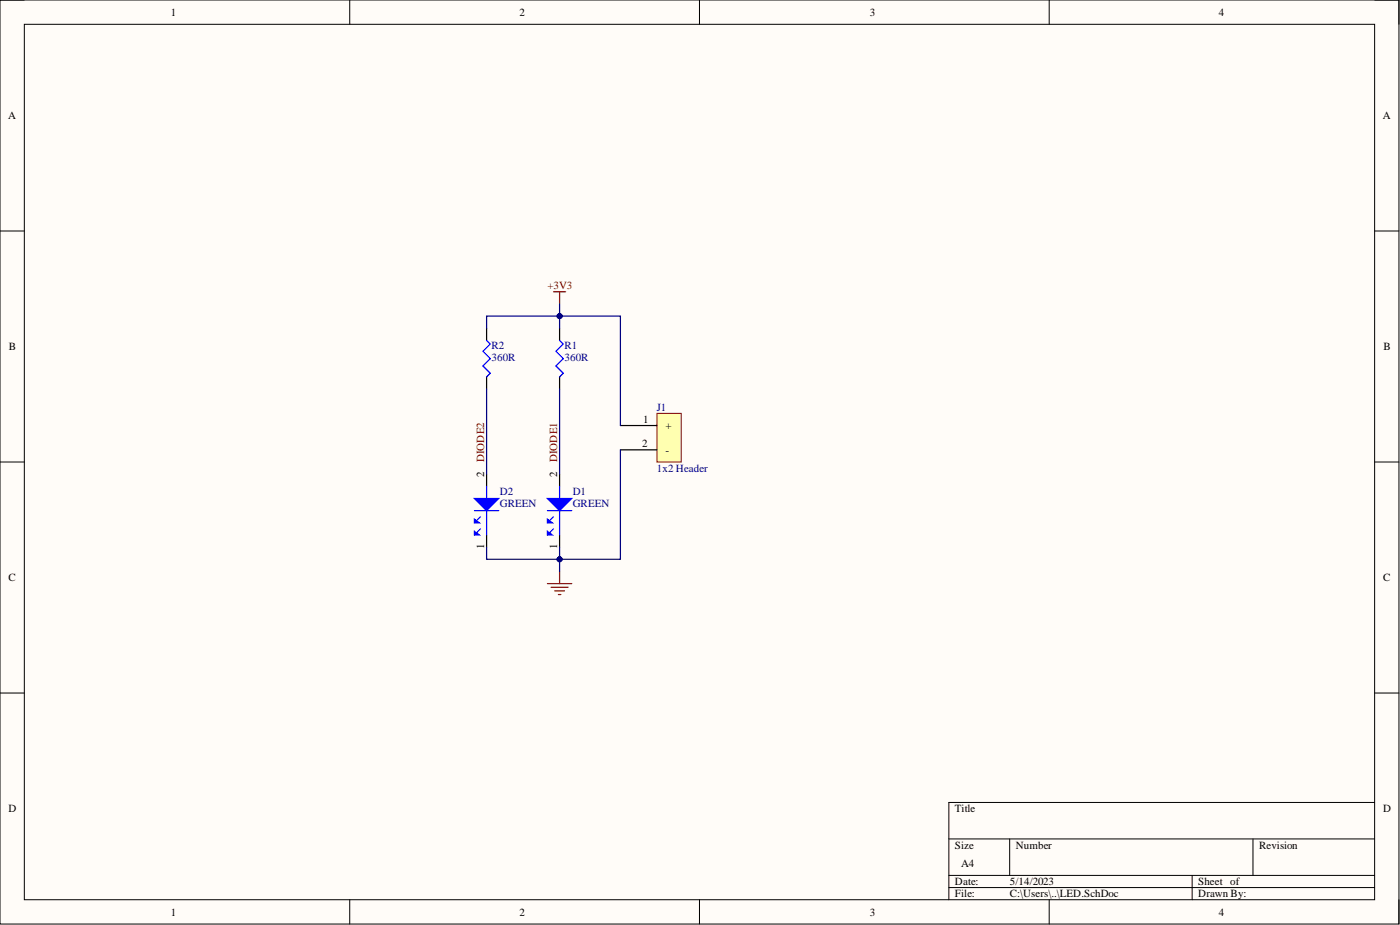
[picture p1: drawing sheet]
<svg xmlns="http://www.w3.org/2000/svg" width="292mm" height="193mm" viewBox="0 0 292 193" stroke-linecap="round" stroke-linejoin="round" font-family="sans-serif">
<path d="M0 0h291.9v192.8h-291.9z" fill-rule="evenodd" fill="#fffcf8"/>
<path d="M0 0h291.9v192.8h-291.9z" fill="none" stroke="#000" stroke-width=".21"/>
<path d="M5.1 5.1h281.7v182.6h-281.7z" fill-rule="evenodd" fill="#fffcf8"/>
<g fill="none" stroke="#000" stroke-width=".21">
<path d="M0 0h5.1M73 0v5.1M145.9 0v5.1M218.9 0v5.1M286.8 0h5.1v5.1M5.1 5.1h281.7v182.6h-281.7zM0 48.2h5.1M286.8 48.2h5.1M0 96.4h5.1M286.8 96.4h5.1M0 144.6h5.1M286.8 144.6h5.1"/>
<path d="M198 175h88.8M210.7 175v7.6M261.4 175v7.6M286.8 167.4h-88.8v20.3M73 187.7v5.1M145.9 187.7v5.1M198 182.6h88.8M198 185.2h88.8M218.9 187.7v5.1M248.7 182.6v5.1M291.9 187.7v5.1"/>
</g>
<path d="M137.1 86.2h5v10.2h-5z" fill-rule="evenodd" fill="#ffffb0"/>
<path d="M137.1 86.2h5v10.2h-5z" fill="none" stroke="#800000" stroke-width=".21"/>
<path d="M116.8 68.5v2.5M116.8 78.6v2.6M116.8 98.9v2.6M129.4 88.8h7.7M129.4 93.8h7.7M116.8 111.6v2.5" fill="none" stroke="#000" stroke-width=".25"/>
<path d="M116.8 71l.7 .8-1.5 1.5 1.5 1.5-1.5 1.5 1.5 1.6-.7 .7M114.2 106.5h5.1M115.5 107.8l-1.3 1.3M116.8 101.5v2.5M116.8 106.5v5.1" fill="none" stroke="#00f" stroke-width=".25"/>
<path d="M114.2 104h5.1l-2.5 2.5z" fill="#00f"/>
<path d="M114.2 104h5.1l-2.5 2.5z" fill="none" stroke="#00f" stroke-width=".25"/>
<path d="M114.2 108.3l1 .8h-1z" fill="#00f"/>
<path d="M114.2 108.3l1 .8h-1zM115.5 110.3l-1.3 1.3" fill="none" stroke="#00f" stroke-width=".25"/>
<path d="M114.2 110.8l1 .8h-1z" fill="#00f"/>
<path d="M99 106.5h5.1M100.3 107.8l-1.3 1.3M101.5 101.5v2.5M101.5 106.5v5.1M114.2 110.8l1 .8h-1z" fill="none" stroke="#00f" stroke-width=".25"/>
<path d="M115.5 60.9h2.5M116.8 60.9v2.5M116.8 119.2v2.5M114.2 121.7h5.1M115 122.5h3.5M115.7 123.3h2.1M116.5 124h.5" fill="none" stroke="#800000" stroke-width=".25"/>
<path d="M101.5 98.9v2.6M101.5 111.6v2.5" fill="none" stroke="#000" stroke-width=".25"/>
<path d="M99 104h5.1l-2.6 2.5z" fill="#00f"/>
<path d="M99 104h5.1l-2.6 2.5z" fill="none" stroke="#00f" stroke-width=".25"/>
<path d="M99 108.3l1 .8h-1z" fill="#00f"/>
<path d="M99 108.3l1 .8h-1zM100.3 110.3l-1.3 1.3" fill="none" stroke="#00f" stroke-width=".25"/>
<path d="M99 110.8l1 .8h-1z" fill="#00f"/>
<path d="M101.5 71l.8 .8-1.5 1.5 1.5 1.5-1.5 1.5 1.5 1.6-.8 .7M99 110.8l1 .8h-1z" fill="none" stroke="#00f" stroke-width=".25"/>
<path d="M101.5 68.5v2.5M101.5 78.6v2.6" fill="none" stroke="#000" stroke-width=".25"/>
<path d="M116.8 68.5v-2.6h12.6v22.9" fill="none" stroke="#000080" stroke-width=".25"/>
<circle cx="116.8" cy="65.9" r=".51" fill="#000080"/>
<circle cx="116.8" cy="65.9" r=".51" fill="none" stroke="#000080" stroke-width=".21"/>
<path d="M116.8 81.2v17.7M129.4 93.8v22.9h-12.6v-2.6" fill="none" stroke="#000080" stroke-width=".25"/>
<circle cx="116.8" cy="116.7" r=".51" fill="#000080"/>
<circle cx="116.8" cy="116.7" r=".51" fill="none" stroke="#000080" stroke-width=".21"/>
<path d="M116.8 63.4v2.5" fill="none" stroke="#000080" stroke-width=".25"/>
<circle cx="116.8" cy="65.9" r=".51" fill="#000080"/>
<circle cx="116.8" cy="65.9" r=".51" fill="none" stroke="#000080" stroke-width=".21"/>
<path d="M116.8 116.7v2.5" fill="none" stroke="#000080" stroke-width=".25"/>
<circle cx="116.8" cy="116.7" r=".51" fill="#000080"/>
<circle cx="116.8" cy="116.7" r=".51" fill="none" stroke="#000080" stroke-width=".21"/>
<path d="M116.8 65.9h-15.3v2.6M101.5 81.2v17.7" fill="none" stroke="#000080" stroke-width=".25"/>
<circle cx="116.8" cy="65.9" r=".51" fill="#000080"/>
<circle cx="116.8" cy="65.9" r=".51" fill="none" stroke="#000080" stroke-width=".21"/>
<path d="M101.5 114.1v2.6h15.3" fill="none" stroke="#000080" stroke-width=".25"/>
<circle cx="116.8" cy="116.7" r=".51" fill="#000080"/>
<circle cx="116.8" cy="116.7" r=".51" fill="none" stroke="#000080" stroke-width=".21"/>
<g font-size="2.3">
<text x="35.6" y="3.3">1</text>
<text x="108.4" y="3.3">2</text>
<text x="181.5" y="3.3">3</text>
<text x="254.3" y="3.3">4</text>
<text x="1.7" y="24.9">A</text>
<text x="288.5" y="24.9">A</text>
<text x="1.9" y="73">B</text>
<text x="288.7" y="73">B</text>
<text x="134.2" y="88.3">1</text>
<text x="138.8" y="89.5">+</text>
<text x="134" y="93.3">2</text>
<text x="138.8" y="94.6">-</text>
<text x="101" y="99.4" transform="rotate(-90 101 99.4)">2</text>
<text x="116.2" y="99.4" transform="rotate(-90 116.2 99.4)">2</text>
<text x="101" y="114.5" transform="rotate(-90 101 114.5)">1</text>
<text x="116.2" y="114.5" transform="rotate(-90 116.2 114.5)">1</text>
<text x="1.8" y="121.2">C</text>
<text x="288.6" y="121.2">C</text>
<text x="1.8" y="169.4">D</text>
<text x="199.2" y="169.4">Title</text>
<text x="288.6" y="169.4">D</text>
<text x="199.2" y="177">Size</text>
<text x="211.9" y="177">Number</text>
<text x="262.7" y="177">Revision</text>
<text x="199.2" y="184.7">Date:</text>
<text x="200.5" y="180.8">A4</text>
<text x="210.7" y="184.7">5/14/2023</text>
<text x="250" y="184.7">Sheet of</text>
<text x="35.6" y="191">1</text>
<text x="108.4" y="191">2</text>
<text x="181.5" y="191">3</text>
<text x="199.2" y="187.2">File:</text>
<text x="210.7" y="187.2">C:\Users\..\LED.SchDoc</text>
<text x="250" y="187.2">Drawn By:</text>
<text x="254.3" y="191">4</text>
</g>
<g font-size="2.3" fill="#800000">
<text x="114.2" y="60.4">+3V3</text>
<text x="101" y="96.4" transform="rotate(-90 101 96.4)">DIODE2</text>
<text x="116.2" y="96.4" transform="rotate(-90 116.2 96.4)">DIODE1</text>
</g>
<g font-size="2.3" fill="#000080">
<text x="102.5" y="72.8">R2</text>
<text x="102.5" y="75.3">360R</text>
<text x="117.8" y="72.8">R1</text>
<text x="117.8" y="75.3">360R</text>
<text x="137.1" y="85.7">J1</text>
<text x="137.1" y="98.4">1x2 Header</text>
<text x="104.3" y="103.2">D2</text>
<text x="104.3" y="105.8">GREEN</text>
<text x="119.5" y="103.2">D1</text>
<text x="119.5" y="105.8">GREEN</text>
</g>
</svg>
